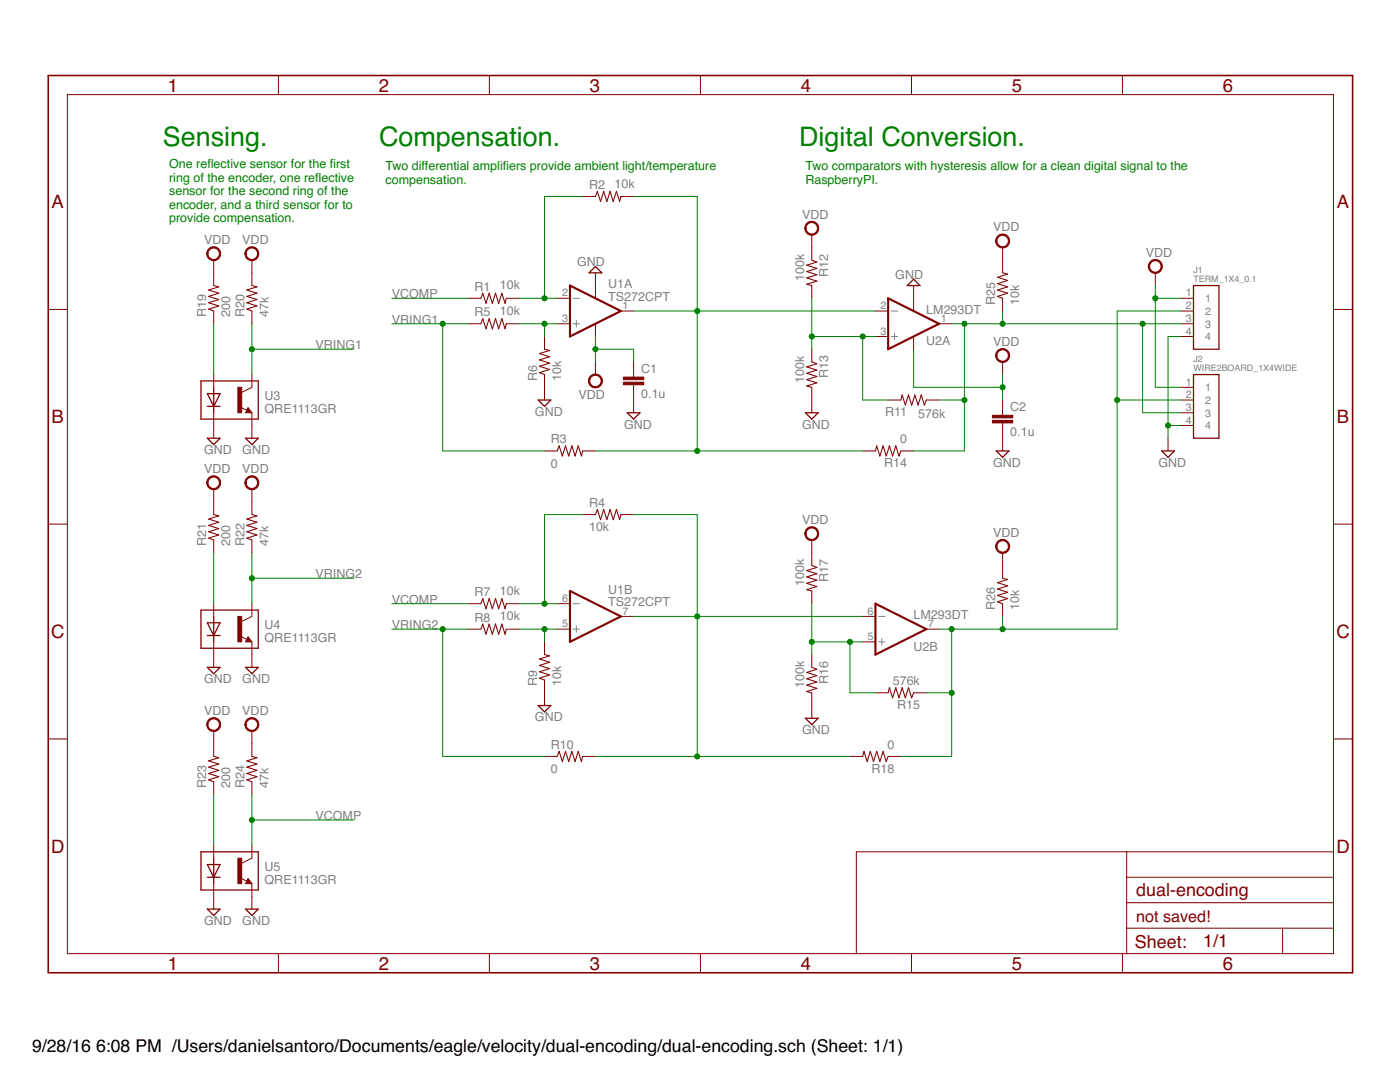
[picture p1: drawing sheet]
<?xml version="1.0" encoding="utf-8"?>
<!DOCTYPE eagle SYSTEM "eagle.dtd">
<eagle version="7.5.0">
<drawing>
<settings>
<setting alwaysvectorfont="no"/>
<setting verticaltext="up"/>
</settings>
<grid distance="0.1" unitdist="inch" unit="inch" style="dots" multiple="1" display="yes" altdistance="0.01" altunitdist="inch" altunit="inch"/>
<schematic xreflabel="%F%N/%S.%C%R" xrefpart="/%S.%C%R">
<libraries>
<library name="dsantoro-op">
<symbols>
<symbol name="OPAMP">
<wire x1="-1.27" y1="3.175" x2="-1.27" y2="1.905" width="0.1524" layer="95"/>
<wire x1="-1.905" y1="2.54" x2="-0.635" y2="2.54" width="0.1524" layer="95"/>
<wire x1="-1.905" y1="-2.54" x2="-0.635" y2="-2.54" width="0.1524" layer="95"/>
<wire x1="-2.54" y1="5.08" x2="-2.54" y2="-5.08" width="0.4064" layer="94"/>
<wire x1="-2.54" y1="-5.08" x2="7.62" y2="0" width="0.4064" layer="94"/>
<wire x1="7.62" y1="0" x2="-2.54" y2="5.08" width="0.4064" layer="94"/>
<text x="5.08" y="2.54" size="1.778" layer="95">&gt;NAME</text>
<text x="5.08" y="-3.81" size="1.778" layer="96">&gt;VALUE</text>
<pin name="+IN" x="-5.08" y="2.54" visible="pad" length="short" direction="in"/>
<pin name="-IN" x="-5.08" y="-2.54" visible="pad" length="short" direction="in"/>
<pin name="OUT" x="10.16" y="0" visible="pad" length="short" direction="out" rot="R180"/>
</symbol>
<symbol name="OPAMPPWR">
<wire x1="-1.27" y1="3.175" x2="-1.27" y2="1.905" width="0.1524" layer="95"/>
<wire x1="-1.905" y1="2.54" x2="-0.635" y2="2.54" width="0.1524" layer="95"/>
<wire x1="-1.905" y1="-2.54" x2="-0.635" y2="-2.54" width="0.1524" layer="95"/>
<wire x1="-2.54" y1="5.08" x2="-2.54" y2="-5.08" width="0.4064" layer="94"/>
<wire x1="-2.54" y1="-5.08" x2="7.62" y2="0" width="0.4064" layer="94"/>
<wire x1="7.62" y1="0" x2="-2.54" y2="5.08" width="0.4064" layer="94"/>
<text x="5.08" y="2.54" size="1.778" layer="95">&gt;NAME</text>
<text x="5.08" y="-3.81" size="1.778" layer="96">&gt;VALUE</text>
<pin name="+IN" x="-5.08" y="2.54" visible="pad" length="short" direction="in"/>
<pin name="-IN" x="-5.08" y="-2.54" visible="pad" length="short" direction="in"/>
<pin name="OUT" x="10.16" y="0" visible="pad" length="short" direction="out" rot="R180"/>
<pin name="V+" x="2.54" y="5.08" visible="off" length="short" direction="pwr" rot="R270"/>
<pin name="V-" x="2.54" y="-5.08" visible="off" length="short" direction="pwr" rot="R90"/>
</symbol>
</symbols>
<devicesets>
<deviceset name="TS272" prefix="U">
<gates>
<gate name="B" symbol="OPAMP" x="2.54" y="-10.16"/>
<gate name="A" symbol="OPAMPPWR" x="2.54" y="5.08"/>
</gates>
<devices>
<device name="CPT" package="TSSOP8">
<connects>
<connect gate="A" pin="+IN" pad="3"/>
<connect gate="A" pin="-IN" pad="2"/>
<connect gate="A" pin="OUT" pad="1"/>
<connect gate="A" pin="V+" pad="8"/>
<connect gate="A" pin="V-" pad="4"/>
<connect gate="B" pin="+IN" pad="5"/>
<connect gate="B" pin="-IN" pad="6"/>
<connect gate="B" pin="OUT" pad="7"/>
</connects>
<technologies>
<technology name=""/>
</technologies>
</device>
</devices>
</deviceset>
<deviceset name="LM293" prefix="U">
<gates>
<gate name="A" symbol="OPAMPPWR" x="2.54" y="5.08"/>
<gate name="B" symbol="OPAMP" x="2.54" y="-12.7"/>
</gates>
<devices>
<device name="DT" package="SOIC8">
<connects>
<connect gate="A" pin="+IN" pad="3"/>
<connect gate="A" pin="-IN" pad="2"/>
<connect gate="A" pin="OUT" pad="1"/>
<connect gate="A" pin="V+" pad="8"/>
<connect gate="A" pin="V-" pad="4"/>
<connect gate="B" pin="+IN" pad="5"/>
<connect gate="B" pin="-IN" pad="6"/>
<connect gate="B" pin="OUT" pad="7"/>
</connects>
<technologies>
<technology name=""/>
</technologies>
</device>
</devices>
</deviceset>
</devicesets>
</library>
<library name="dsantoro-discrete">
<symbols>
<symbol name="R">
<wire x1="-2.54" y1="0" x2="-2.159" y2="1.016" width="0.2032" layer="94"/>
<wire x1="-2.159" y1="1.016" x2="-1.524" y2="-1.016" width="0.2032" layer="94"/>
<wire x1="-1.524" y1="-1.016" x2="-0.889" y2="1.016" width="0.2032" layer="94"/>
<wire x1="-0.889" y1="1.016" x2="-0.254" y2="-1.016" width="0.2032" layer="94"/>
<wire x1="-0.254" y1="-1.016" x2="0.381" y2="1.016" width="0.2032" layer="94"/>
<wire x1="0.381" y1="1.016" x2="1.016" y2="-1.016" width="0.2032" layer="94"/>
<wire x1="1.016" y1="-1.016" x2="1.651" y2="1.016" width="0.2032" layer="94"/>
<wire x1="1.651" y1="1.016" x2="2.286" y2="-1.016" width="0.2032" layer="94"/>
<wire x1="2.286" y1="-1.016" x2="2.54" y2="0" width="0.2032" layer="94"/>
<text x="-3.81" y="1.4986" size="1.778" layer="95">&gt;NAME</text>
<text x="-3.81" y="-3.302" size="1.778" layer="96">&gt;VALUE</text>
<pin name="2" x="5.08" y="0" visible="off" length="short" direction="pas" swaplevel="1" rot="R180"/>
<pin name="1" x="-5.08" y="0" visible="off" length="short" direction="pas" swaplevel="1"/>
</symbol>
<symbol name="C">
<wire x1="0" y1="0" x2="0" y2="-0.508" width="0.1524" layer="94"/>
<wire x1="0" y1="-2.54" x2="0" y2="-2.032" width="0.1524" layer="94"/>
<text x="1.524" y="0.381" size="1.778" layer="95">&gt;NAME</text>
<text x="1.524" y="-4.699" size="1.778" layer="96">&gt;VALUE</text>
<rectangle x1="-2.032" y1="-2.032" x2="2.032" y2="-1.524" layer="94"/>
<rectangle x1="-2.032" y1="-1.016" x2="2.032" y2="-0.508" layer="94"/>
<pin name="1" x="0" y="2.54" visible="off" length="short" direction="pas" swaplevel="1" rot="R270"/>
<pin name="2" x="0" y="-5.08" visible="off" length="short" direction="pas" swaplevel="1" rot="R90"/>
</symbol>
</symbols>
<devicesets>
<deviceset name="R" prefix="R" uservalue="yes">
<gates>
<gate name="G$1" symbol="R" x="5.08" y="0"/>
</gates>
<devices>
<device name="" package="R0805">
<connects>
<connect gate="G$1" pin="1" pad="1"/>
<connect gate="G$1" pin="2" pad="2"/>
</connects>
<technologies>
<technology name=""/>
</technologies>
</device>
</devices>
</deviceset>
<deviceset name="C" prefix="C">
<gates>
<gate name="G$1" symbol="C" x="0" y="-2.54"/>
</gates>
<devices>
<device name="0805" package="C0805">
<connects>
<connect gate="G$1" pin="1" pad="1"/>
<connect gate="G$1" pin="2" pad="2"/>
</connects>
<technologies>
<technology name=""/>
</technologies>
</device>
</devices>
</deviceset>
</devicesets>
</library>
<library name="supply2">
<symbols>
<symbol name="GND">
<wire x1="-1.27" y1="0" x2="1.27" y2="0" width="0.254" layer="94"/>
<wire x1="1.27" y1="0" x2="0" y2="-1.27" width="0.254" layer="94"/>
<wire x1="0" y1="-1.27" x2="-1.27" y2="0" width="0.254" layer="94"/>
<text x="-1.905" y="-3.175" size="1.778" layer="96">&gt;VALUE</text>
<pin name="GND" x="0" y="2.54" visible="off" length="short" direction="sup" rot="R270"/>
</symbol>
<symbol name="VDD">
<circle x="0" y="1.27" radius="1.27" width="0.254" layer="94"/>
<text x="-1.905" y="3.175" size="1.778" layer="96">&gt;VALUE</text>
<pin name="VDD" x="0" y="-2.54" visible="off" length="short" direction="sup" rot="R90"/>
</symbol>
</symbols>
<devicesets>
<deviceset name="GND" prefix="SUPPLY">
<gates>
<gate name="GND" symbol="GND" x="0" y="0"/>
</gates>
<devices>
<device name="">
<technologies>
<technology name=""/>
</technologies>
</device>
</devices>
</deviceset>
<deviceset name="VDD" prefix="SUPPLY">
<gates>
<gate name="G$1" symbol="VDD" x="0" y="0"/>
</gates>
<devices>
<device name="">
<technologies>
<technology name=""/>
</technologies>
</device>
</devices>
</deviceset>
</devicesets>
</library>
<library name="dsantoro-sens">
<symbols>
<symbol name="REFL">
<wire x1="2.54" y1="2.54" x2="0.508" y2="1.524" width="0.1524" layer="94"/>
<wire x1="1.778" y1="-1.524" x2="2.54" y2="-2.54" width="0.1524" layer="94"/>
<wire x1="2.54" y1="-2.54" x2="1.27" y2="-2.54" width="0.1524" layer="94"/>
<wire x1="1.27" y1="-2.54" x2="1.778" y2="-1.524" width="0.1524" layer="94"/>
<wire x1="1.54" y1="-2.04" x2="0.308" y2="-1.424" width="0.1524" layer="94"/>
<wire x1="1.524" y1="-2.413" x2="2.286" y2="-2.413" width="0.254" layer="94"/>
<wire x1="2.286" y1="-2.413" x2="1.778" y2="-1.778" width="0.254" layer="94"/>
<wire x1="1.778" y1="-1.778" x2="1.524" y2="-2.286" width="0.254" layer="94"/>
<wire x1="1.524" y1="-2.286" x2="1.905" y2="-2.286" width="0.254" layer="94"/>
<wire x1="1.905" y1="-2.286" x2="1.778" y2="-2.032" width="0.254" layer="94"/>
<text x="5.08" y="0" size="1.778" layer="95">&gt;NAME</text>
<text x="5.08" y="-2.54" size="1.778" layer="96">&gt;VALUE</text>
<rectangle x1="-0.254" y1="-2.54" x2="0.508" y2="2.54" layer="94"/>
<pin name="E" x="2.54" y="-5.08" visible="off" length="short" direction="pas" swaplevel="3" rot="R90"/>
<pin name="C" x="2.54" y="5.08" visible="off" length="short" direction="pas" swaplevel="2" rot="R270"/>
<pin name="DA" x="-5.08" y="5.08" visible="off" length="short" direction="pas" rot="R270"/>
<pin name="DC" x="-5.08" y="-5.08" visible="off" length="short" direction="pas" rot="R90"/>
<wire x1="-6.35" y1="1.27" x2="-3.81" y2="1.27" width="0.254" layer="94"/>
<wire x1="-3.81" y1="1.27" x2="-5.08" y2="-1.27" width="0.254" layer="94"/>
<wire x1="-5.08" y1="-1.27" x2="-6.35" y2="1.27" width="0.254" layer="94"/>
<wire x1="-6.35" y1="-1.27" x2="-5.08" y2="-1.27" width="0.254" layer="94"/>
<wire x1="-5.08" y1="-1.27" x2="-3.81" y2="-1.27" width="0.254" layer="94"/>
<wire x1="-5.08" y1="-2.54" x2="-5.08" y2="-1.27" width="0.254" layer="94"/>
<wire x1="-5.08" y1="-1.27" x2="-5.08" y2="2.54" width="0.254" layer="94"/>
<wire x1="-7.62" y1="3.81" x2="3.81" y2="3.81" width="0.254" layer="94"/>
<wire x1="3.81" y1="3.81" x2="3.81" y2="-3.81" width="0.254" layer="94"/>
<wire x1="3.81" y1="-3.81" x2="-7.62" y2="-3.81" width="0.254" layer="94"/>
<wire x1="-7.62" y1="-3.81" x2="-7.62" y2="3.81" width="0.254" layer="94"/>
</symbol>
</symbols>
<devicesets>
<deviceset name="QRE1113" prefix="U">
<gates>
<gate name="G$1" symbol="REFL" x="7.62" y="3.81"/>
</gates>
<devices>
<device name="GR" package="REFL">
<connects>
<connect gate="G$1" pin="C" pad="3"/>
<connect gate="G$1" pin="DA" pad="1"/>
<connect gate="G$1" pin="DC" pad="2"/>
<connect gate="G$1" pin="E" pad="4"/>
</connects>
<technologies>
<technology name=""/>
</technologies>
</device>
</devices>
</deviceset>
</devicesets>
</library>
<library name="frames">
<symbols>
<symbol name="A4L-LOC">
<wire x1="256.54" y1="3.81" x2="256.54" y2="8.89" width="0.1016" layer="94"/>
<wire x1="256.54" y1="8.89" x2="256.54" y2="13.97" width="0.1016" layer="94"/>
<wire x1="256.54" y1="13.97" x2="256.54" y2="19.05" width="0.1016" layer="94"/>
<wire x1="256.54" y1="19.05" x2="256.54" y2="24.13" width="0.1016" layer="94"/>
<wire x1="161.29" y1="3.81" x2="161.29" y2="24.13" width="0.1016" layer="94"/>
<wire x1="161.29" y1="24.13" x2="215.265" y2="24.13" width="0.1016" layer="94"/>
<wire x1="215.265" y1="24.13" x2="256.54" y2="24.13" width="0.1016" layer="94"/>
<wire x1="246.38" y1="3.81" x2="246.38" y2="8.89" width="0.1016" layer="94"/>
<wire x1="246.38" y1="8.89" x2="256.54" y2="8.89" width="0.1016" layer="94"/>
<wire x1="246.38" y1="8.89" x2="215.265" y2="8.89" width="0.1016" layer="94"/>
<wire x1="215.265" y1="8.89" x2="215.265" y2="3.81" width="0.1016" layer="94"/>
<wire x1="215.265" y1="8.89" x2="215.265" y2="13.97" width="0.1016" layer="94"/>
<wire x1="215.265" y1="13.97" x2="256.54" y2="13.97" width="0.1016" layer="94"/>
<wire x1="215.265" y1="13.97" x2="215.265" y2="19.05" width="0.1016" layer="94"/>
<wire x1="215.265" y1="19.05" x2="256.54" y2="19.05" width="0.1016" layer="94"/>
<wire x1="215.265" y1="19.05" x2="215.265" y2="24.13" width="0.1016" layer="94"/>
<text x="217.17" y="15.24" size="2.54" layer="94">&gt;DRAWING_NAME</text>
<text x="217.17" y="10.16" size="2.286" layer="94">&gt;LAST_DATE_TIME</text>
<text x="230.505" y="5.08" size="2.54" layer="94">&gt;SHEET</text>
<text x="216.916" y="4.953" size="2.54" layer="94">Sheet:</text>
<frame x1="0" y1="0" x2="260.35" y2="179.07" columns="6" rows="4" layer="94"/>
</symbol>
</symbols>
<devicesets>
<deviceset name="A4L-LOC" prefix="FRAME" uservalue="yes">
<gates>
<gate name="G$1" symbol="A4L-LOC" x="0" y="0"/>
</gates>
<devices>
<device name="">
<technologies>
<technology name=""/>
</technologies>
</device>
</devices>
</deviceset>
</devicesets>
</library>
<library name="dsantoro-conn">
<symbols>
<symbol name="WIRE2BOARD_1X4">
<pin name="1" x="-2.54" y="0" length="short"/>
<pin name="2" x="-2.54" y="-2.54" length="short"/>
<pin name="3" x="-2.54" y="-5.08" length="short"/>
<pin name="4" x="-2.54" y="-7.62" length="short"/>
<wire x1="0" y1="-10.16" x2="0" y2="2.54" width="0.254" layer="94"/>
<wire x1="0" y1="2.54" x2="5.08" y2="2.54" width="0.254" layer="94"/>
<wire x1="5.08" y1="2.54" x2="5.08" y2="-10.16" width="0.254" layer="94"/>
<wire x1="5.08" y1="-10.16" x2="0" y2="-10.16" width="0.254" layer="94"/>
<text x="0" y="5.08" size="1.27" layer="95">&gt;NAME</text>
<text x="0" y="3.175" size="1.27" layer="96">&gt;VALUE</text>
</symbol>
</symbols>
<devicesets>
<deviceset name="TERM_1X4_0.1" prefix="J">
<gates>
<gate name="G$1" symbol="WIRE2BOARD_1X4" x="-5.08" y="-2.54"/>
</gates>
<devices>
<device name="" package="TERM_1X4_0.1">
<connects>
<connect gate="G$1" pin="1" pad="1"/>
<connect gate="G$1" pin="2" pad="2"/>
<connect gate="G$1" pin="3" pad="3"/>
<connect gate="G$1" pin="4" pad="4"/>
</connects>
<technologies>
<technology name=""/>
</technologies>
</device>
</devices>
</deviceset>
<deviceset name="WIRE2BOARD_1X4" prefix="J">
<gates>
<gate name="G$1" symbol="WIRE2BOARD_1X4" x="0" y="-2.54"/>
</gates>
<devices>
<device name="STANDARD" package="WIRE2BOARD_1X4">
<connects>
<connect gate="G$1" pin="1" pad="1"/>
<connect gate="G$1" pin="2" pad="2"/>
<connect gate="G$1" pin="3" pad="3"/>
<connect gate="G$1" pin="4" pad="4"/>
</connects>
<technologies>
<technology name=""/>
</technologies>
</device>
<device name="WIDE" package="WIRE2BOARD_1X4W">
<connects>
<connect gate="G$1" pin="1" pad="1"/>
<connect gate="G$1" pin="2" pad="2"/>
<connect gate="G$1" pin="3" pad="3"/>
<connect gate="G$1" pin="4" pad="4"/>
</connects>
<technologies>
<technology name=""/>
</technologies>
</device>
</devices>
</deviceset>
</devicesets>
</library>
</libraries>
<attributes>
</attributes>
<variantdefs>
</variantdefs>
<classes>
<class number="0" name="default" width="0" drill="0">
</class>
</classes>
<parts>
<part name="U1" library="dsantoro-op" deviceset="TS272" device="CPT">
<attribute name="DKPN" value="497-8079-1-ND"/>
</part>
<part name="R1" library="dsantoro-discrete" deviceset="R" device="" value="10k">
<attribute name="DKPN" value="311-10.0KCRCT-ND"/>
</part>
<part name="R2" library="dsantoro-discrete" deviceset="R" device="" value="10k">
<attribute name="DKPN" value="311-10.0KCRCT-ND"/>
</part>
<part name="R3" library="dsantoro-discrete" deviceset="R" device="" value="0">
<attribute name="DKPN" value="311-0.0ARCT-ND"/>
</part>
<part name="R4" library="dsantoro-discrete" deviceset="R" device="" value="10k">
<attribute name="DKPN" value="311-10.0KCRCT-ND"/>
</part>
<part name="R5" library="dsantoro-discrete" deviceset="R" device="" value="10k">
<attribute name="DKPN" value="311-10.0KCRCT-ND"/>
</part>
<part name="R6" library="dsantoro-discrete" deviceset="R" device="" value="10k">
<attribute name="DKPN" value="311-10.0KCRCT-ND"/>
</part>
<part name="SUPPLY1" library="supply2" deviceset="GND" device=""/>
<part name="SUPPLY2" library="supply2" deviceset="GND" device=""/>
<part name="R7" library="dsantoro-discrete" deviceset="R" device="" value="10k">
<attribute name="DKPN" value="311-10.0KCRCT-ND"/>
</part>
<part name="R8" library="dsantoro-discrete" deviceset="R" device="" value="10k">
<attribute name="DKPN" value="311-10.0KCRCT-ND"/>
</part>
<part name="R9" library="dsantoro-discrete" deviceset="R" device="" value="10k">
<attribute name="DKPN" value="311-10.0KCRCT-ND"/>
</part>
<part name="SUPPLY3" library="supply2" deviceset="GND" device=""/>
<part name="R10" library="dsantoro-discrete" deviceset="R" device="" value="0">
<attribute name="DKPN" value="311-0.0ARCT-ND"/>
</part>
<part name="R11" library="dsantoro-discrete" deviceset="R" device="" value="576k">
<attribute name="DKPN" value="311-576KCRCT-ND"/>
</part>
<part name="SUPPLY5" library="supply2" deviceset="GND" device=""/>
<part name="R12" library="dsantoro-discrete" deviceset="R" device="" value="100k">
<attribute name="DKPN" value="311-100KCRCT-ND"/>
</part>
<part name="R13" library="dsantoro-discrete" deviceset="R" device="" value="100k">
<attribute name="DKPN" value="311-100KCRCT-ND"/>
</part>
<part name="SUPPLY7" library="supply2" deviceset="GND" device=""/>
<part name="R14" library="dsantoro-discrete" deviceset="R" device="" value="0">
<attribute name="DKPN" value="311-0.0ARCT-ND"/>
</part>
<part name="R15" library="dsantoro-discrete" deviceset="R" device="" value="576k">
<attribute name="DKPN" value="311-576KCRCT-ND"/>
</part>
<part name="R16" library="dsantoro-discrete" deviceset="R" device="" value="100k">
<attribute name="DKPN" value="311-100KCRCT-ND"/>
</part>
<part name="R17" library="dsantoro-discrete" deviceset="R" device="" value="100k">
<attribute name="DKPN" value="311-100KCRCT-ND"/>
</part>
<part name="SUPPLY10" library="supply2" deviceset="GND" device=""/>
<part name="R18" library="dsantoro-discrete" deviceset="R" device="" value="0">
<attribute name="DKPN" value="311-0.0ARCT-ND"/>
</part>
<part name="C1" library="dsantoro-discrete" deviceset="C" device="0805" value="0.1u">
<attribute name="DKPN" value="1276-6468-1-ND"/>
</part>
<part name="SUPPLY11" library="supply2" deviceset="GND" device=""/>
<part name="C2" library="dsantoro-discrete" deviceset="C" device="0805" value="0.1u">
<attribute name="DKPN" value="1276-6468-1-ND"/>
</part>
<part name="SUPPLY12" library="supply2" deviceset="GND" device=""/>
<part name="SUPPLY15" library="supply2" deviceset="GND" device=""/>
<part name="SUPPLY16" library="supply2" deviceset="GND" device=""/>
<part name="SUPPLY17" library="supply2" deviceset="GND" device=""/>
<part name="SUPPLY18" library="supply2" deviceset="GND" device=""/>
<part name="SUPPLY19" library="supply2" deviceset="GND" device=""/>
<part name="SUPPLY20" library="supply2" deviceset="GND" device=""/>
<part name="R19" library="dsantoro-discrete" deviceset="R" device="" value="200">
<attribute name="DKPN" value="311-200ARCT-ND"/>
</part>
<part name="R20" library="dsantoro-discrete" deviceset="R" device="" value="47k">
<attribute name="DKPN" value="311-47KARCT-ND"/>
</part>
<part name="R21" library="dsantoro-discrete" deviceset="R" device="" value="200">
<attribute name="DKPN" value="311-200ARCT-ND"/>
</part>
<part name="R22" library="dsantoro-discrete" deviceset="R" device="" value="47k">
<attribute name="DKPN" value="311-47KARCT-ND"/>
</part>
<part name="R23" library="dsantoro-discrete" deviceset="R" device="" value="200">
<attribute name="DKPN" value="311-200ARCT-ND"/>
</part>
<part name="R24" library="dsantoro-discrete" deviceset="R" device="" value="47k">
<attribute name="DKPN" value="311-47KARCT-ND"/>
</part>
<part name="U3" library="dsantoro-sens" deviceset="QRE1113" device="GR">
<attribute name="DKPN" value="QRE1113GRCT-ND"/>
</part>
<part name="U4" library="dsantoro-sens" deviceset="QRE1113" device="GR">
<attribute name="DKPN" value="QRE1113GRCT-ND"/>
</part>
<part name="U5" library="dsantoro-sens" deviceset="QRE1113" device="GR">
<attribute name="DKPN" value="QRE1113GRCT-ND"/>
</part>
<part name="FRAME2" library="frames" deviceset="A4L-LOC" device="" value="F"/>
<part name="J1" library="dsantoro-conn" deviceset="TERM_1X4_0.1" device="">
<attribute name="DKPN" value="ED10563-ND"/>
</part>
<part name="J2" library="dsantoro-conn" deviceset="WIRE2BOARD_1X4" device="WIDE"/>
<part name="SUPPLY4" library="supply2" deviceset="VDD" device=""/>
<part name="SUPPLY8" library="supply2" deviceset="VDD" device=""/>
<part name="SUPPLY9" library="supply2" deviceset="VDD" device=""/>
<part name="SUPPLY13" library="supply2" deviceset="VDD" device=""/>
<part name="SUPPLY14" library="supply2" deviceset="VDD" device=""/>
<part name="SUPPLY21" library="supply2" deviceset="VDD" device=""/>
<part name="SUPPLY22" library="supply2" deviceset="VDD" device=""/>
<part name="SUPPLY23" library="supply2" deviceset="VDD" device=""/>
<part name="SUPPLY24" library="supply2" deviceset="VDD" device=""/>
<part name="SUPPLY25" library="supply2" deviceset="VDD" device=""/>
<part name="SUPPLY26" library="supply2" deviceset="GND" device=""/>
<part name="SUPPLY6" library="supply2" deviceset="VDD" device=""/>
<part name="U2" library="dsantoro-op" deviceset="LM293" device="DT">
<attribute name="DKPN" value="497-1566-1-ND"/>
</part>
<part name="R25" library="dsantoro-discrete" deviceset="R" device="" value="10k">
<attribute name="DKPN" value="311-10.0KCRCT-ND"/>
</part>
<part name="SUPPLY27" library="supply2" deviceset="VDD" device=""/>
<part name="R26" library="dsantoro-discrete" deviceset="R" device="" value="10k">
<attribute name="DKPN" value="311-10.0KCRCT-ND"/>
</part>
<part name="SUPPLY28" library="supply2" deviceset="VDD" device=""/>
</parts>
<sheets>
<sheet>
<plain>
<text x="22.86" y="165.1" size="3.81" layer="91">Sensing.</text>
<text x="66.04" y="165.1" size="3.81" layer="91">Compensation.</text>
<text x="67.31" y="157.48" size="1.778" layer="91">Two differential amplifiers provide ambient light/temperature 
compensation.</text>
<text x="24.13" y="149.86" size="1.778" layer="91">One reflective sensor for the first 
ring of the encoder, one reflective 
sensor for the second ring of the
encoder, and a third sensor for to
provide compensation.</text>
<text x="149.86" y="165.1" size="3.81" layer="91">Digital Conversion.</text>
<text x="151.13" y="157.48" size="1.778" layer="91">Two comparators with hysteresis allow for a clean digital signal to the 
RaspberryPI.</text>
</plain>
<instances>
<instance part="U1" gate="B" x="106.68" y="71.12" smashed="yes" rot="MR180">
<attribute name="NAME" x="111.76" y="77.47" size="1.778" layer="95" rot="MR180"/>
<attribute name="VALUE" x="111.76" y="74.93" size="1.778" layer="96" rot="MR180"/>
</instance>
<instance part="U1" gate="A" x="106.68" y="132.08" smashed="yes" rot="MR180">
<attribute name="NAME" x="111.76" y="138.43" size="1.778" layer="95" rot="MR180"/>
<attribute name="VALUE" x="111.76" y="135.89" size="1.778" layer="96" rot="MR180"/>
<attribute name="DKPN" x="106.68" y="132.08" size="1.778" layer="96" rot="MR180" display="off"/>
</instance>
<instance part="R1" gate="G$1" x="88.9" y="134.62" smashed="yes">
<attribute name="NAME" x="85.09" y="136.1186" size="1.778" layer="95"/>
<attribute name="VALUE" x="90.17" y="136.398" size="1.778" layer="96"/>
<attribute name="DKPN" x="88.9" y="134.62" size="1.778" layer="96" display="off"/>
</instance>
<instance part="R2" gate="G$1" x="111.76" y="154.94" smashed="yes">
<attribute name="NAME" x="107.95" y="156.4386" size="1.778" layer="95"/>
<attribute name="VALUE" x="113.03" y="156.718" size="1.778" layer="96"/>
<attribute name="DKPN" x="111.76" y="154.94" size="1.778" layer="96" display="off"/>
</instance>
<instance part="R3" gate="G$1" x="104.14" y="104.14">
<attribute name="DKPN" x="104.14" y="104.14" size="1.778" layer="96" display="off"/>
</instance>
<instance part="R4" gate="G$1" x="111.76" y="91.44">
<attribute name="DKPN" x="111.76" y="91.44" size="1.778" layer="96" display="off"/>
</instance>
<instance part="R5" gate="G$1" x="88.9" y="129.54" smashed="yes">
<attribute name="NAME" x="85.09" y="131.0386" size="1.778" layer="95"/>
<attribute name="VALUE" x="90.17" y="131.318" size="1.778" layer="96"/>
<attribute name="DKPN" x="88.9" y="129.54" size="1.778" layer="96" display="off"/>
</instance>
<instance part="R6" gate="G$1" x="99.06" y="121.92" rot="R90">
<attribute name="DKPN" x="99.06" y="121.92" size="1.778" layer="96" rot="R90" display="off"/>
</instance>
<instance part="SUPPLY1" gate="GND" x="109.22" y="139.7" rot="R180"/>
<instance part="SUPPLY2" gate="GND" x="99.06" y="114.3"/>
<instance part="R7" gate="G$1" x="88.9" y="73.66" smashed="yes">
<attribute name="NAME" x="85.09" y="75.1586" size="1.778" layer="95"/>
<attribute name="VALUE" x="90.17" y="75.438" size="1.778" layer="96"/>
<attribute name="DKPN" x="88.9" y="73.66" size="1.778" layer="96" display="off"/>
</instance>
<instance part="R8" gate="G$1" x="88.9" y="68.58" smashed="yes">
<attribute name="NAME" x="85.09" y="70.0786" size="1.778" layer="95"/>
<attribute name="VALUE" x="90.17" y="70.358" size="1.778" layer="96"/>
<attribute name="DKPN" x="88.9" y="68.58" size="1.778" layer="96" display="off"/>
</instance>
<instance part="R9" gate="G$1" x="99.06" y="60.96" rot="R90">
<attribute name="DKPN" x="99.06" y="60.96" size="1.778" layer="96" rot="R90" display="off"/>
</instance>
<instance part="SUPPLY3" gate="GND" x="99.06" y="53.34"/>
<instance part="R10" gate="G$1" x="104.14" y="43.18">
<attribute name="DKPN" x="104.14" y="43.18" size="1.778" layer="96" display="off"/>
</instance>
<instance part="R11" gate="G$1" x="172.72" y="114.3" smashed="yes" rot="R180">
<attribute name="NAME" x="171.45" y="112.8014" size="1.778" layer="95" rot="R180"/>
<attribute name="VALUE" x="179.07" y="112.522" size="1.778" layer="96" rot="R180"/>
<attribute name="DKPN" x="172.72" y="114.3" size="1.778" layer="96" rot="R180" display="off"/>
</instance>
<instance part="SUPPLY5" gate="GND" x="172.72" y="137.16" rot="R180"/>
<instance part="R12" gate="G$1" x="152.4" y="139.7" rot="R270">
<attribute name="DKPN" x="152.4" y="139.7" size="1.778" layer="96" rot="R270" display="off"/>
</instance>
<instance part="R13" gate="G$1" x="152.4" y="119.38" rot="R270">
<attribute name="DKPN" x="152.4" y="119.38" size="1.778" layer="96" rot="R270" display="off"/>
</instance>
<instance part="SUPPLY7" gate="GND" x="152.4" y="111.76"/>
<instance part="R14" gate="G$1" x="167.64" y="104.14" rot="R180">
<attribute name="DKPN" x="167.64" y="104.14" size="1.778" layer="96" rot="R180" display="off"/>
</instance>
<instance part="R15" gate="G$1" x="170.18" y="55.88" rot="R180">
<attribute name="DKPN" x="170.18" y="55.88" size="1.778" layer="96" rot="R180" display="off"/>
</instance>
<instance part="R16" gate="G$1" x="152.4" y="58.42" rot="R270">
<attribute name="DKPN" x="152.4" y="58.42" size="1.778" layer="96" rot="R270" display="off"/>
</instance>
<instance part="R17" gate="G$1" x="152.4" y="78.74" rot="R270">
<attribute name="DKPN" x="152.4" y="78.74" size="1.778" layer="96" rot="R270" display="off"/>
</instance>
<instance part="SUPPLY10" gate="GND" x="152.4" y="50.8"/>
<instance part="R18" gate="G$1" x="165.1" y="43.18" rot="R180">
<attribute name="DKPN" x="165.1" y="43.18" size="1.778" layer="96" rot="R180" display="off"/>
</instance>
<instance part="C1" gate="G$1" x="116.84" y="119.38">
<attribute name="DKPN" x="116.84" y="119.38" size="1.778" layer="96" display="off"/>
</instance>
<instance part="SUPPLY11" gate="GND" x="116.84" y="111.76"/>
<instance part="C2" gate="G$1" x="190.5" y="111.76">
<attribute name="DKPN" x="190.5" y="111.76" size="1.778" layer="96" display="off"/>
</instance>
<instance part="SUPPLY12" gate="GND" x="190.5" y="104.14"/>
<instance part="SUPPLY15" gate="GND" x="40.64" y="106.68"/>
<instance part="SUPPLY16" gate="GND" x="33.02" y="106.68"/>
<instance part="SUPPLY17" gate="GND" x="33.02" y="60.96"/>
<instance part="SUPPLY18" gate="GND" x="40.64" y="60.96"/>
<instance part="SUPPLY19" gate="GND" x="33.02" y="12.7"/>
<instance part="SUPPLY20" gate="GND" x="40.64" y="12.7"/>
<instance part="R19" gate="G$1" x="33.02" y="134.62" rot="R90">
<attribute name="DKPN" x="33.02" y="134.62" size="1.778" layer="96" rot="R90" display="off"/>
</instance>
<instance part="R20" gate="G$1" x="40.64" y="134.62" rot="R90">
<attribute name="DKPN" x="40.64" y="134.62" size="1.778" layer="96" rot="R90" display="off"/>
</instance>
<instance part="R21" gate="G$1" x="33.02" y="88.9" rot="R90">
<attribute name="DKPN" x="33.02" y="88.9" size="1.778" layer="96" rot="R90" display="off"/>
</instance>
<instance part="R22" gate="G$1" x="40.64" y="88.9" rot="R90">
<attribute name="DKPN" x="40.64" y="88.9" size="1.778" layer="96" rot="R90" display="off"/>
</instance>
<instance part="R23" gate="G$1" x="33.02" y="40.64" rot="R90">
<attribute name="DKPN" x="33.02" y="40.64" size="1.778" layer="96" rot="R90" display="off"/>
</instance>
<instance part="R24" gate="G$1" x="40.64" y="40.64" rot="R90">
<attribute name="DKPN" x="40.64" y="40.64" size="1.778" layer="96" rot="R90" display="off"/>
</instance>
<instance part="U3" gate="G$1" x="38.1" y="114.3">
<attribute name="DKPN" x="38.1" y="114.3" size="1.778" layer="96" display="off"/>
</instance>
<instance part="U4" gate="G$1" x="38.1" y="68.58">
<attribute name="DKPN" x="38.1" y="68.58" size="1.778" layer="96" display="off"/>
</instance>
<instance part="U5" gate="G$1" x="38.1" y="20.32">
<attribute name="DKPN" x="38.1" y="20.32" size="1.778" layer="96" display="off"/>
</instance>
<instance part="FRAME2" gate="G$1" x="0" y="0"/>
<instance part="J1" gate="G$1" x="228.6" y="134.62">
<attribute name="DKPN" x="228.6" y="134.62" size="1.778" layer="96" display="off"/>
</instance>
<instance part="J2" gate="G$1" x="228.6" y="116.84"/>
<instance part="SUPPLY4" gate="G$1" x="33.02" y="142.24"/>
<instance part="SUPPLY8" gate="G$1" x="40.64" y="142.24"/>
<instance part="SUPPLY9" gate="G$1" x="33.02" y="96.52"/>
<instance part="SUPPLY13" gate="G$1" x="40.64" y="96.52"/>
<instance part="SUPPLY14" gate="G$1" x="33.02" y="48.26"/>
<instance part="SUPPLY21" gate="G$1" x="40.64" y="48.26"/>
<instance part="SUPPLY22" gate="G$1" x="152.4" y="147.32"/>
<instance part="SUPPLY23" gate="G$1" x="152.4" y="86.36"/>
<instance part="SUPPLY24" gate="G$1" x="109.22" y="119.38" rot="R180"/>
<instance part="SUPPLY25" gate="G$1" x="220.98" y="139.7"/>
<instance part="SUPPLY26" gate="GND" x="223.52" y="104.14"/>
<instance part="SUPPLY6" gate="G$1" x="190.5" y="121.92"/>
<instance part="U2" gate="A" x="170.18" y="129.54" rot="MR180">
<attribute name="DKPN" x="170.18" y="129.54" size="1.778" layer="96" rot="MR180" display="off"/>
</instance>
<instance part="U2" gate="B" x="167.64" y="68.58" rot="MR180"/>
<instance part="R25" gate="G$1" x="190.5" y="137.16" rot="R90">
<attribute name="DKPN" x="190.5" y="137.16" size="1.778" layer="96" rot="R90" display="off"/>
</instance>
<instance part="SUPPLY27" gate="G$1" x="190.5" y="144.78"/>
<instance part="R26" gate="G$1" x="190.5" y="76.2" rot="R90">
<attribute name="DKPN" x="190.5" y="76.2" size="1.778" layer="96" rot="R90" display="off"/>
</instance>
<instance part="SUPPLY28" gate="G$1" x="190.5" y="83.82"/>
</instances>
<busses>
</busses>
<nets>
<net name="GND" class="0">
<segment>
<pinref part="R6" gate="G$1" pin="1"/>
<pinref part="SUPPLY2" gate="GND" pin="GND"/>
</segment>
<segment>
<pinref part="R9" gate="G$1" pin="1"/>
<pinref part="SUPPLY3" gate="GND" pin="GND"/>
</segment>
<segment>
<pinref part="R13" gate="G$1" pin="2"/>
<pinref part="SUPPLY7" gate="GND" pin="GND"/>
</segment>
<segment>
<pinref part="R16" gate="G$1" pin="2"/>
<pinref part="SUPPLY10" gate="GND" pin="GND"/>
</segment>
<segment>
<pinref part="C1" gate="G$1" pin="2"/>
<pinref part="SUPPLY11" gate="GND" pin="GND"/>
</segment>
<segment>
<pinref part="C2" gate="G$1" pin="2"/>
<pinref part="SUPPLY12" gate="GND" pin="GND"/>
</segment>
<segment>
<pinref part="SUPPLY15" gate="GND" pin="GND"/>
<pinref part="U3" gate="G$1" pin="E"/>
</segment>
<segment>
<pinref part="SUPPLY16" gate="GND" pin="GND"/>
<pinref part="U3" gate="G$1" pin="DC"/>
</segment>
<segment>
<pinref part="SUPPLY17" gate="GND" pin="GND"/>
<pinref part="U4" gate="G$1" pin="DC"/>
</segment>
<segment>
<pinref part="SUPPLY18" gate="GND" pin="GND"/>
<pinref part="U4" gate="G$1" pin="E"/>
</segment>
<segment>
<pinref part="SUPPLY19" gate="GND" pin="GND"/>
<pinref part="U5" gate="G$1" pin="DC"/>
</segment>
<segment>
<pinref part="SUPPLY20" gate="GND" pin="GND"/>
<pinref part="U5" gate="G$1" pin="E"/>
</segment>
<segment>
<pinref part="U1" gate="A" pin="V-"/>
<pinref part="SUPPLY1" gate="GND" pin="GND"/>
</segment>
<segment>
<pinref part="J2" gate="G$1" pin="4"/>
<pinref part="SUPPLY26" gate="GND" pin="GND"/>
<wire x1="226.06" y1="109.22" x2="223.52" y2="109.22" width="0.1524" layer="91"/>
<wire x1="223.52" y1="109.22" x2="223.52" y2="106.68" width="0.1524" layer="91"/>
<wire x1="223.52" y1="109.22" x2="223.52" y2="127" width="0.1524" layer="91"/>
<junction x="223.52" y="109.22"/>
<pinref part="J1" gate="G$1" pin="4"/>
<wire x1="223.52" y1="127" x2="226.06" y2="127" width="0.1524" layer="91"/>
</segment>
<segment>
<pinref part="SUPPLY5" gate="GND" pin="GND"/>
<pinref part="U2" gate="A" pin="V-"/>
</segment>
</net>
<net name="N$1" class="0">
<segment>
<pinref part="R5" gate="G$1" pin="2"/>
<pinref part="U1" gate="A" pin="+IN"/>
<wire x1="93.98" y1="129.54" x2="99.06" y2="129.54" width="0.1524" layer="91"/>
<pinref part="R6" gate="G$1" pin="2"/>
<wire x1="99.06" y1="129.54" x2="101.6" y2="129.54" width="0.1524" layer="91"/>
<wire x1="99.06" y1="127" x2="99.06" y2="129.54" width="0.1524" layer="91"/>
<junction x="99.06" y="129.54"/>
</segment>
</net>
<net name="N$2" class="0">
<segment>
<pinref part="R1" gate="G$1" pin="2"/>
<pinref part="U1" gate="A" pin="-IN"/>
<wire x1="93.98" y1="134.62" x2="99.06" y2="134.62" width="0.1524" layer="91"/>
<wire x1="99.06" y1="134.62" x2="101.6" y2="134.62" width="0.1524" layer="91"/>
<wire x1="99.06" y1="134.62" x2="99.06" y2="154.94" width="0.1524" layer="91"/>
<junction x="99.06" y="134.62"/>
<pinref part="R2" gate="G$1" pin="1"/>
<wire x1="99.06" y1="154.94" x2="106.68" y2="154.94" width="0.1524" layer="91"/>
</segment>
</net>
<net name="N$3" class="0">
<segment>
<pinref part="R2" gate="G$1" pin="2"/>
<wire x1="116.84" y1="154.94" x2="129.54" y2="154.94" width="0.1524" layer="91"/>
<wire x1="129.54" y1="154.94" x2="129.54" y2="132.08" width="0.1524" layer="91"/>
<pinref part="U1" gate="A" pin="OUT"/>
<wire x1="129.54" y1="132.08" x2="116.84" y2="132.08" width="0.1524" layer="91"/>
<wire x1="129.54" y1="132.08" x2="129.54" y2="104.14" width="0.1524" layer="91"/>
<junction x="129.54" y="132.08"/>
<pinref part="R3" gate="G$1" pin="2"/>
<wire x1="109.22" y1="104.14" x2="129.54" y2="104.14" width="0.1524" layer="91"/>
<wire x1="129.54" y1="132.08" x2="165.1" y2="132.08" width="0.1524" layer="91"/>
<pinref part="R14" gate="G$1" pin="2"/>
<wire x1="129.54" y1="104.14" x2="162.56" y2="104.14" width="0.1524" layer="91"/>
<junction x="129.54" y="104.14"/>
<pinref part="U2" gate="A" pin="-IN"/>
</segment>
</net>
<net name="N$5" class="0">
<segment>
<pinref part="R4" gate="G$1" pin="1"/>
<wire x1="106.68" y1="91.44" x2="99.06" y2="91.44" width="0.1524" layer="91"/>
<wire x1="99.06" y1="91.44" x2="99.06" y2="73.66" width="0.1524" layer="91"/>
<wire x1="99.06" y1="73.66" x2="101.6" y2="73.66" width="0.1524" layer="91"/>
<pinref part="R7" gate="G$1" pin="2"/>
<wire x1="93.98" y1="73.66" x2="99.06" y2="73.66" width="0.1524" layer="91"/>
<junction x="99.06" y="73.66"/>
<pinref part="U1" gate="B" pin="-IN"/>
</segment>
</net>
<net name="N$6" class="0">
<segment>
<pinref part="U1" gate="B" pin="OUT"/>
<wire x1="116.84" y1="71.12" x2="129.54" y2="71.12" width="0.1524" layer="91"/>
<wire x1="129.54" y1="71.12" x2="129.54" y2="91.44" width="0.1524" layer="91"/>
<pinref part="R4" gate="G$1" pin="2"/>
<wire x1="129.54" y1="91.44" x2="116.84" y2="91.44" width="0.1524" layer="91"/>
<pinref part="R10" gate="G$1" pin="2"/>
<wire x1="109.22" y1="43.18" x2="129.54" y2="43.18" width="0.1524" layer="91"/>
<wire x1="129.54" y1="43.18" x2="129.54" y2="71.12" width="0.1524" layer="91"/>
<junction x="129.54" y="71.12"/>
<pinref part="R18" gate="G$1" pin="2"/>
<wire x1="129.54" y1="71.12" x2="162.56" y2="71.12" width="0.1524" layer="91"/>
<wire x1="160.02" y1="43.18" x2="129.54" y2="43.18" width="0.1524" layer="91"/>
<junction x="129.54" y="43.18"/>
<pinref part="U2" gate="B" pin="-IN"/>
</segment>
</net>
<net name="N$7" class="0">
<segment>
<pinref part="R8" gate="G$1" pin="2"/>
<pinref part="U1" gate="B" pin="+IN"/>
<wire x1="93.98" y1="68.58" x2="99.06" y2="68.58" width="0.1524" layer="91"/>
<pinref part="R9" gate="G$1" pin="2"/>
<wire x1="99.06" y1="68.58" x2="101.6" y2="68.58" width="0.1524" layer="91"/>
<wire x1="99.06" y1="68.58" x2="99.06" y2="66.04" width="0.1524" layer="91"/>
<junction x="99.06" y="68.58"/>
</segment>
</net>
<net name="N$9" class="0">
<segment>
<wire x1="165.1" y1="127" x2="162.56" y2="127" width="0.1524" layer="91"/>
<wire x1="162.56" y1="127" x2="162.56" y2="114.3" width="0.1524" layer="91"/>
<pinref part="R11" gate="G$1" pin="2"/>
<wire x1="162.56" y1="114.3" x2="167.64" y2="114.3" width="0.1524" layer="91"/>
<pinref part="R12" gate="G$1" pin="2"/>
<pinref part="R13" gate="G$1" pin="1"/>
<wire x1="152.4" y1="134.62" x2="152.4" y2="127" width="0.1524" layer="91"/>
<wire x1="152.4" y1="127" x2="152.4" y2="124.46" width="0.1524" layer="91"/>
<wire x1="162.56" y1="127" x2="152.4" y2="127" width="0.1524" layer="91"/>
<junction x="162.56" y="127"/>
<junction x="152.4" y="127"/>
<pinref part="U2" gate="A" pin="+IN"/>
</segment>
</net>
<net name="N$10" class="0">
<segment>
<pinref part="R11" gate="G$1" pin="1"/>
<wire x1="177.8" y1="114.3" x2="182.88" y2="114.3" width="0.1524" layer="91"/>
<wire x1="182.88" y1="114.3" x2="182.88" y2="129.54" width="0.1524" layer="91"/>
<wire x1="182.88" y1="129.54" x2="180.34" y2="129.54" width="0.1524" layer="91"/>
<pinref part="R14" gate="G$1" pin="1"/>
<wire x1="172.72" y1="104.14" x2="182.88" y2="104.14" width="0.1524" layer="91"/>
<wire x1="182.88" y1="104.14" x2="182.88" y2="114.3" width="0.1524" layer="91"/>
<junction x="182.88" y="114.3"/>
<wire x1="182.88" y1="129.54" x2="190.5" y2="129.54" width="0.1524" layer="91"/>
<junction x="182.88" y="129.54"/>
<pinref part="J1" gate="G$1" pin="3"/>
<pinref part="J2" gate="G$1" pin="3"/>
<wire x1="190.5" y1="129.54" x2="218.44" y2="129.54" width="0.1524" layer="91"/>
<wire x1="218.44" y1="129.54" x2="226.06" y2="129.54" width="0.1524" layer="91"/>
<wire x1="226.06" y1="111.76" x2="218.44" y2="111.76" width="0.1524" layer="91"/>
<wire x1="218.44" y1="111.76" x2="218.44" y2="129.54" width="0.1524" layer="91"/>
<junction x="218.44" y="129.54"/>
<pinref part="U2" gate="A" pin="OUT"/>
<pinref part="R25" gate="G$1" pin="1"/>
<wire x1="190.5" y1="132.08" x2="190.5" y2="129.54" width="0.1524" layer="91"/>
<junction x="190.5" y="129.54"/>
</segment>
</net>
<net name="N$13" class="0">
<segment>
<pinref part="R15" gate="G$1" pin="2"/>
<wire x1="165.1" y1="55.88" x2="160.02" y2="55.88" width="0.1524" layer="91"/>
<wire x1="160.02" y1="55.88" x2="160.02" y2="66.04" width="0.1524" layer="91"/>
<wire x1="160.02" y1="66.04" x2="162.56" y2="66.04" width="0.1524" layer="91"/>
<pinref part="R17" gate="G$1" pin="2"/>
<pinref part="R16" gate="G$1" pin="1"/>
<wire x1="152.4" y1="73.66" x2="152.4" y2="66.04" width="0.1524" layer="91"/>
<wire x1="152.4" y1="66.04" x2="152.4" y2="63.5" width="0.1524" layer="91"/>
<wire x1="160.02" y1="66.04" x2="152.4" y2="66.04" width="0.1524" layer="91"/>
<junction x="160.02" y="66.04"/>
<junction x="152.4" y="66.04"/>
<pinref part="U2" gate="B" pin="+IN"/>
</segment>
</net>
<net name="N$14" class="0">
<segment>
<pinref part="R15" gate="G$1" pin="1"/>
<wire x1="175.26" y1="55.88" x2="180.34" y2="55.88" width="0.1524" layer="91"/>
<wire x1="180.34" y1="55.88" x2="180.34" y2="68.58" width="0.1524" layer="91"/>
<wire x1="180.34" y1="68.58" x2="177.8" y2="68.58" width="0.1524" layer="91"/>
<pinref part="R18" gate="G$1" pin="1"/>
<wire x1="170.18" y1="43.18" x2="180.34" y2="43.18" width="0.1524" layer="91"/>
<wire x1="180.34" y1="43.18" x2="180.34" y2="55.88" width="0.1524" layer="91"/>
<junction x="180.34" y="55.88"/>
<wire x1="180.34" y1="68.58" x2="190.5" y2="68.58" width="0.1524" layer="91"/>
<junction x="180.34" y="68.58"/>
<pinref part="J1" gate="G$1" pin="2"/>
<wire x1="190.5" y1="68.58" x2="213.36" y2="68.58" width="0.1524" layer="91"/>
<wire x1="226.06" y1="132.08" x2="213.36" y2="132.08" width="0.1524" layer="91"/>
<wire x1="213.36" y1="132.08" x2="213.36" y2="114.3" width="0.1524" layer="91"/>
<pinref part="J2" gate="G$1" pin="2"/>
<wire x1="213.36" y1="114.3" x2="213.36" y2="68.58" width="0.1524" layer="91"/>
<wire x1="226.06" y1="114.3" x2="213.36" y2="114.3" width="0.1524" layer="91"/>
<junction x="213.36" y="114.3"/>
<pinref part="U2" gate="B" pin="OUT"/>
<pinref part="R26" gate="G$1" pin="1"/>
<wire x1="190.5" y1="71.12" x2="190.5" y2="68.58" width="0.1524" layer="91"/>
<junction x="190.5" y="68.58"/>
</segment>
</net>
<net name="N$11" class="0">
<segment>
<pinref part="R19" gate="G$1" pin="1"/>
<wire x1="33.02" y1="129.54" x2="33.02" y2="119.38" width="0.1524" layer="91"/>
<pinref part="U3" gate="G$1" pin="DA"/>
</segment>
</net>
<net name="VRING1" class="0">
<segment>
<pinref part="R3" gate="G$1" pin="1"/>
<wire x1="99.06" y1="104.14" x2="78.74" y2="104.14" width="0.1524" layer="91"/>
<wire x1="78.74" y1="104.14" x2="78.74" y2="129.54" width="0.1524" layer="91"/>
<pinref part="R5" gate="G$1" pin="1"/>
<wire x1="78.74" y1="129.54" x2="83.82" y2="129.54" width="0.1524" layer="91"/>
<wire x1="78.74" y1="129.54" x2="68.58" y2="129.54" width="0.1524" layer="91"/>
<junction x="78.74" y="129.54"/>
<label x="68.58" y="129.54" size="1.778" layer="95"/>
</segment>
<segment>
<label x="53.34" y="124.46" size="1.778" layer="95"/>
<pinref part="R20" gate="G$1" pin="1"/>
<pinref part="U3" gate="G$1" pin="C"/>
<wire x1="40.64" y1="129.54" x2="40.64" y2="124.46" width="0.1524" layer="91"/>
<wire x1="40.64" y1="124.46" x2="40.64" y2="119.38" width="0.1524" layer="91"/>
<wire x1="60.96" y1="124.46" x2="40.64" y2="124.46" width="0.1524" layer="91"/>
<junction x="40.64" y="124.46"/>
</segment>
</net>
<net name="N$15" class="0">
<segment>
<pinref part="R21" gate="G$1" pin="1"/>
<wire x1="33.02" y1="83.82" x2="33.02" y2="73.66" width="0.1524" layer="91"/>
<pinref part="U4" gate="G$1" pin="DA"/>
</segment>
</net>
<net name="VRING2" class="0">
<segment>
<pinref part="R8" gate="G$1" pin="1"/>
<wire x1="83.82" y1="68.58" x2="78.74" y2="68.58" width="0.1524" layer="91"/>
<wire x1="78.74" y1="68.58" x2="78.74" y2="43.18" width="0.1524" layer="91"/>
<pinref part="R10" gate="G$1" pin="1"/>
<wire x1="78.74" y1="43.18" x2="99.06" y2="43.18" width="0.1524" layer="91"/>
<wire x1="78.74" y1="68.58" x2="68.58" y2="68.58" width="0.1524" layer="91"/>
<junction x="78.74" y="68.58"/>
<label x="68.58" y="68.58" size="1.778" layer="95"/>
</segment>
<segment>
<label x="53.34" y="78.74" size="1.778" layer="95"/>
<pinref part="U4" gate="G$1" pin="C"/>
<wire x1="40.64" y1="83.82" x2="40.64" y2="78.74" width="0.1524" layer="91"/>
<pinref part="R22" gate="G$1" pin="1"/>
<wire x1="40.64" y1="78.74" x2="40.64" y2="73.66" width="0.1524" layer="91"/>
<wire x1="60.96" y1="78.74" x2="40.64" y2="78.74" width="0.1524" layer="91"/>
<junction x="40.64" y="78.74"/>
</segment>
</net>
<net name="N$17" class="0">
<segment>
<pinref part="R23" gate="G$1" pin="1"/>
<wire x1="33.02" y1="35.56" x2="33.02" y2="25.4" width="0.1524" layer="91"/>
<pinref part="U5" gate="G$1" pin="DA"/>
</segment>
</net>
<net name="VCOMP" class="0">
<segment>
<pinref part="R1" gate="G$1" pin="1"/>
<wire x1="83.82" y1="134.62" x2="68.58" y2="134.62" width="0.1524" layer="91"/>
<label x="68.58" y="134.62" size="1.778" layer="95"/>
</segment>
<segment>
<pinref part="R7" gate="G$1" pin="1"/>
<wire x1="83.82" y1="73.66" x2="68.58" y2="73.66" width="0.1524" layer="91"/>
<label x="68.58" y="73.66" size="1.778" layer="95"/>
</segment>
<segment>
<label x="53.34" y="30.48" size="1.778" layer="95"/>
<pinref part="U5" gate="G$1" pin="C"/>
<wire x1="40.64" y1="35.56" x2="40.64" y2="30.48" width="0.1524" layer="91"/>
<pinref part="R24" gate="G$1" pin="1"/>
<wire x1="40.64" y1="30.48" x2="40.64" y2="25.4" width="0.1524" layer="91"/>
<wire x1="60.96" y1="30.48" x2="40.64" y2="30.48" width="0.1524" layer="91"/>
<junction x="40.64" y="30.48"/>
</segment>
</net>
<net name="VDD" class="0">
<segment>
<pinref part="R19" gate="G$1" pin="2"/>
<pinref part="SUPPLY4" gate="G$1" pin="VDD"/>
</segment>
<segment>
<pinref part="R20" gate="G$1" pin="2"/>
<pinref part="SUPPLY8" gate="G$1" pin="VDD"/>
</segment>
<segment>
<pinref part="R21" gate="G$1" pin="2"/>
<pinref part="SUPPLY9" gate="G$1" pin="VDD"/>
</segment>
<segment>
<pinref part="R22" gate="G$1" pin="2"/>
<pinref part="SUPPLY13" gate="G$1" pin="VDD"/>
</segment>
<segment>
<pinref part="R23" gate="G$1" pin="2"/>
<pinref part="SUPPLY14" gate="G$1" pin="VDD"/>
</segment>
<segment>
<pinref part="R24" gate="G$1" pin="2"/>
<pinref part="SUPPLY21" gate="G$1" pin="VDD"/>
</segment>
<segment>
<pinref part="R12" gate="G$1" pin="1"/>
<pinref part="SUPPLY22" gate="G$1" pin="VDD"/>
</segment>
<segment>
<pinref part="R17" gate="G$1" pin="1"/>
<pinref part="SUPPLY23" gate="G$1" pin="VDD"/>
</segment>
<segment>
<pinref part="U1" gate="A" pin="V+"/>
<wire x1="109.22" y1="127" x2="109.22" y2="124.46" width="0.1524" layer="91"/>
<wire x1="109.22" y1="124.46" x2="109.22" y2="121.92" width="0.1524" layer="91"/>
<wire x1="109.22" y1="124.46" x2="116.84" y2="124.46" width="0.1524" layer="91"/>
<junction x="109.22" y="124.46"/>
<pinref part="C1" gate="G$1" pin="1"/>
<wire x1="116.84" y1="124.46" x2="116.84" y2="121.92" width="0.1524" layer="91"/>
<pinref part="SUPPLY24" gate="G$1" pin="VDD"/>
</segment>
<segment>
<pinref part="J2" gate="G$1" pin="1"/>
<wire x1="226.06" y1="116.84" x2="220.98" y2="116.84" width="0.1524" layer="91"/>
<wire x1="220.98" y1="116.84" x2="220.98" y2="134.62" width="0.1524" layer="91"/>
<pinref part="SUPPLY25" gate="G$1" pin="VDD"/>
<pinref part="J1" gate="G$1" pin="1"/>
<wire x1="220.98" y1="134.62" x2="220.98" y2="137.16" width="0.1524" layer="91"/>
<wire x1="226.06" y1="134.62" x2="220.98" y2="134.62" width="0.1524" layer="91"/>
<junction x="220.98" y="134.62"/>
</segment>
<segment>
<pinref part="C2" gate="G$1" pin="1"/>
<wire x1="190.5" y1="119.38" x2="190.5" y2="116.84" width="0.1524" layer="91"/>
<wire x1="190.5" y1="116.84" x2="190.5" y2="114.3" width="0.1524" layer="91"/>
<wire x1="190.5" y1="116.84" x2="172.72" y2="116.84" width="0.1524" layer="91"/>
<junction x="190.5" y="116.84"/>
<wire x1="172.72" y1="116.84" x2="172.72" y2="124.46" width="0.1524" layer="91"/>
<pinref part="SUPPLY6" gate="G$1" pin="VDD"/>
<pinref part="U2" gate="A" pin="V+"/>
</segment>
<segment>
<pinref part="R25" gate="G$1" pin="2"/>
<pinref part="SUPPLY27" gate="G$1" pin="VDD"/>
</segment>
<segment>
<pinref part="R26" gate="G$1" pin="2"/>
<pinref part="SUPPLY28" gate="G$1" pin="VDD"/>
</segment>
</net>
</nets>
</sheet>
</sheets>
<errors>
<approved hash="104,1,109.22,127,U1A,V+,VDD,,,"/>
<approved hash="104,1,109.22,137.16,U1A,V-,GND,,,"/>
<approved hash="104,1,172.72,124.46,U2A,V+,VDD,,,"/>
<approved hash="104,1,172.72,134.62,U2A,V-,GND,,,"/>
</errors>
</schematic>
</drawing>
<compatibility>
<note version="6.3" minversion="6.2.2" severity="warning">
Since Version 6.2.2 text objects can contain more than one line,
which will not be processed correctly with this version.
</note>
</compatibility>
</eagle>
